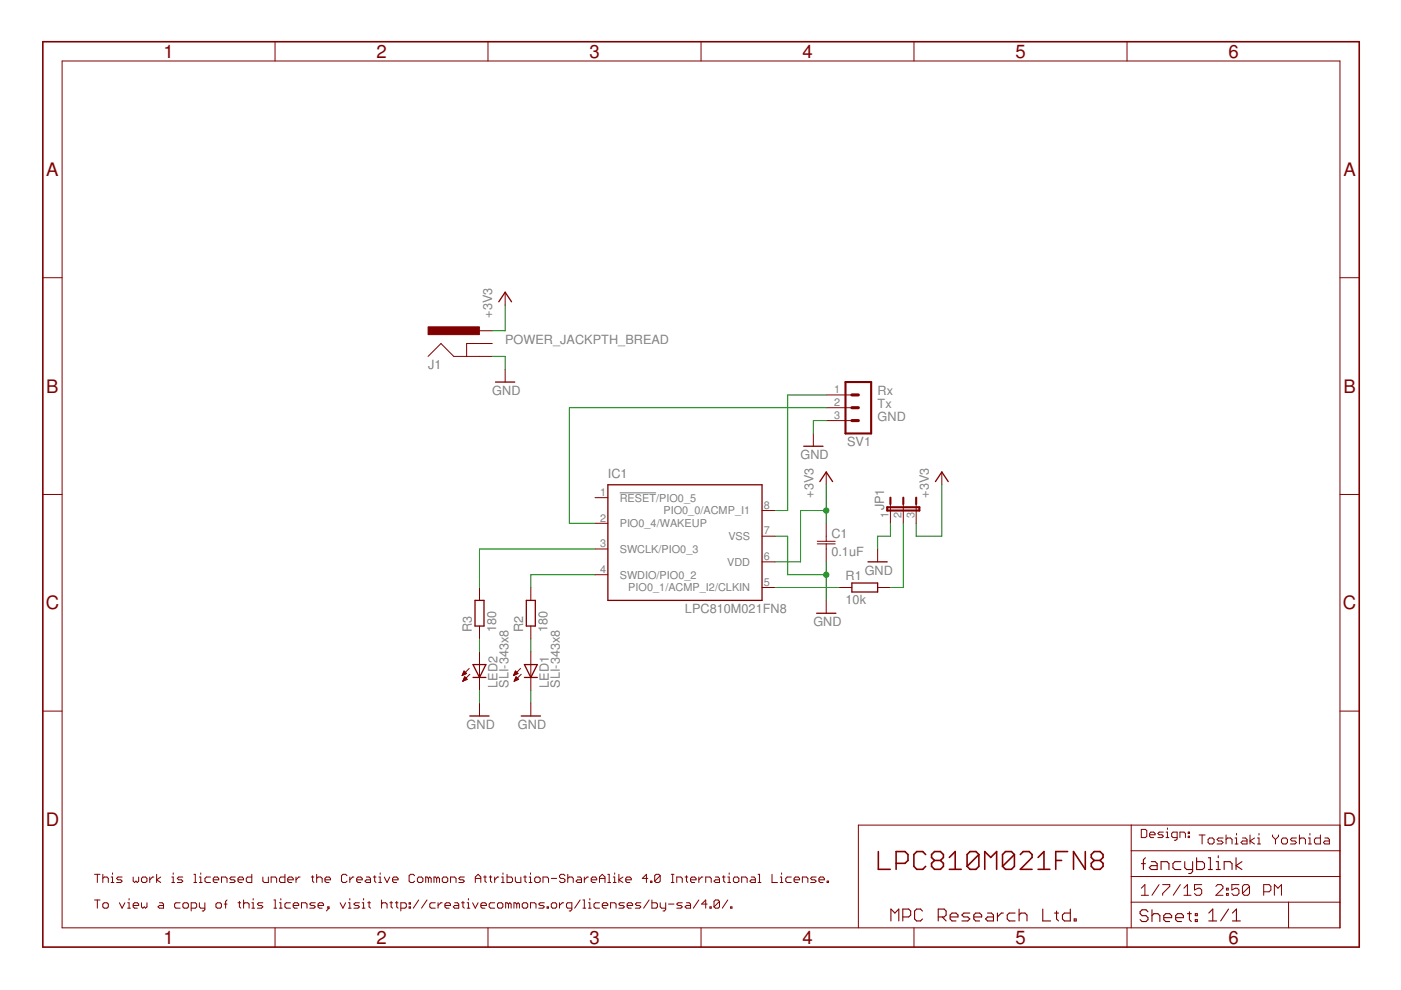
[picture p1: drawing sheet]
<?xml version="1.0" encoding="utf-8"?>
<!DOCTYPE eagle SYSTEM "eagle.dtd">
<!--
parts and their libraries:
SparkFun-Connectors: Licensing: CC v3.0 Share-Alike You are welcome to use this library for commercial purposes.
-->
<eagle version="7.2.0">
<drawing>
<settings>
<setting alwaysvectorfont="no"/>
<setting verticaltext="up"/>
</settings>
<grid distance="0.1" unitdist="inch" unit="inch" style="lines" multiple="1" display="yes" altdistance="0.01" altunitdist="inch" altunit="inch"/>
<schematic xreflabel="%F%N/%S.%C%R" xrefpart="/%S.%C%R">
<libraries>
<library name="supply1">
<symbols>
<symbol name="+3V3">
<wire x1="1.27" y1="-1.905" x2="0" y2="0" width="0.254" layer="94"/>
<wire x1="0" y1="0" x2="-1.27" y2="-1.905" width="0.254" layer="94"/>
<text x="-2.54" y="-5.08" size="1.778" layer="96" rot="R90">&gt;VALUE</text>
<pin name="+3V3" x="0" y="-2.54" visible="off" length="short" direction="sup" rot="R90"/>
</symbol>
<symbol name="GND">
<wire x1="-1.905" y1="0" x2="1.905" y2="0" width="0.254" layer="94"/>
<text x="-2.54" y="-2.54" size="1.778" layer="96">&gt;VALUE</text>
<pin name="GND" x="0" y="2.54" visible="off" length="short" direction="sup" rot="R270"/>
</symbol>
</symbols>
<devicesets>
<deviceset name="+3V3" prefix="+3V3">
<gates>
<gate name="G$1" symbol="+3V3" x="0" y="0"/>
</gates>
<devices>
<device name="">
<technologies>
<technology name=""/>
</technologies>
</device>
</devices>
</deviceset>
<deviceset name="GND" prefix="GND">
<gates>
<gate name="1" symbol="GND" x="0" y="0"/>
</gates>
<devices>
<device name="">
<technologies>
<technology name=""/>
</technologies>
</device>
</devices>
</deviceset>
</devicesets>
</library>
<library name="resistor">
<symbols>
<symbol name="R-EU">
<wire x1="-2.54" y1="-0.889" x2="2.54" y2="-0.889" width="0.254" layer="94"/>
<wire x1="2.54" y1="0.889" x2="-2.54" y2="0.889" width="0.254" layer="94"/>
<wire x1="2.54" y1="-0.889" x2="2.54" y2="0.889" width="0.254" layer="94"/>
<wire x1="-2.54" y1="-0.889" x2="-2.54" y2="0.889" width="0.254" layer="94"/>
<text x="-3.81" y="1.4986" size="1.778" layer="95">&gt;NAME</text>
<text x="-3.81" y="-3.302" size="1.778" layer="96">&gt;VALUE</text>
<pin name="2" x="5.08" y="0" visible="off" length="short" direction="pas" swaplevel="1" rot="R180"/>
<pin name="1" x="-5.08" y="0" visible="off" length="short" direction="pas" swaplevel="1"/>
</symbol>
</symbols>
<devicesets>
<deviceset name="R-EU_" prefix="R" uservalue="yes">
<gates>
<gate name="G$1" symbol="R-EU" x="0" y="0"/>
</gates>
<devices>
<device name="R0402" package="R0402">
<connects>
<connect gate="G$1" pin="1" pad="1"/>
<connect gate="G$1" pin="2" pad="2"/>
</connects>
<technologies>
<technology name=""/>
</technologies>
</device>
<device name="R0603" package="R0603">
<connects>
<connect gate="G$1" pin="1" pad="1"/>
<connect gate="G$1" pin="2" pad="2"/>
</connects>
<technologies>
<technology name=""/>
</technologies>
</device>
<device name="R0805" package="R0805">
<connects>
<connect gate="G$1" pin="1" pad="1"/>
<connect gate="G$1" pin="2" pad="2"/>
</connects>
<technologies>
<technology name=""/>
</technologies>
</device>
<device name="R0805W" package="R0805W">
<connects>
<connect gate="G$1" pin="1" pad="1"/>
<connect gate="G$1" pin="2" pad="2"/>
</connects>
<technologies>
<technology name=""/>
</technologies>
</device>
<device name="R1005" package="R1005">
<connects>
<connect gate="G$1" pin="1" pad="1"/>
<connect gate="G$1" pin="2" pad="2"/>
</connects>
<technologies>
<technology name=""/>
</technologies>
</device>
<device name="R1206" package="R1206">
<connects>
<connect gate="G$1" pin="1" pad="1"/>
<connect gate="G$1" pin="2" pad="2"/>
</connects>
<technologies>
<technology name=""/>
</technologies>
</device>
<device name="R1206W" package="R1206W">
<connects>
<connect gate="G$1" pin="1" pad="1"/>
<connect gate="G$1" pin="2" pad="2"/>
</connects>
<technologies>
<technology name=""/>
</technologies>
</device>
<device name="R1210" package="R1210">
<connects>
<connect gate="G$1" pin="1" pad="1"/>
<connect gate="G$1" pin="2" pad="2"/>
</connects>
<technologies>
<technology name=""/>
</technologies>
</device>
<device name="R1210W" package="R1210W">
<connects>
<connect gate="G$1" pin="1" pad="1"/>
<connect gate="G$1" pin="2" pad="2"/>
</connects>
<technologies>
<technology name=""/>
</technologies>
</device>
<device name="R2010" package="R2010">
<connects>
<connect gate="G$1" pin="1" pad="1"/>
<connect gate="G$1" pin="2" pad="2"/>
</connects>
<technologies>
<technology name=""/>
</technologies>
</device>
<device name="R2010W" package="R2010W">
<connects>
<connect gate="G$1" pin="1" pad="1"/>
<connect gate="G$1" pin="2" pad="2"/>
</connects>
<technologies>
<technology name=""/>
</technologies>
</device>
<device name="R2012" package="R2012">
<connects>
<connect gate="G$1" pin="1" pad="1"/>
<connect gate="G$1" pin="2" pad="2"/>
</connects>
<technologies>
<technology name=""/>
</technologies>
</device>
<device name="R2012W" package="R2012W">
<connects>
<connect gate="G$1" pin="1" pad="1"/>
<connect gate="G$1" pin="2" pad="2"/>
</connects>
<technologies>
<technology name=""/>
</technologies>
</device>
<device name="R2512" package="R2512">
<connects>
<connect gate="G$1" pin="1" pad="1"/>
<connect gate="G$1" pin="2" pad="2"/>
</connects>
<technologies>
<technology name=""/>
</technologies>
</device>
<device name="R2512W" package="R2512W">
<connects>
<connect gate="G$1" pin="1" pad="1"/>
<connect gate="G$1" pin="2" pad="2"/>
</connects>
<technologies>
<technology name=""/>
</technologies>
</device>
<device name="R3216" package="R3216">
<connects>
<connect gate="G$1" pin="1" pad="1"/>
<connect gate="G$1" pin="2" pad="2"/>
</connects>
<technologies>
<technology name=""/>
</technologies>
</device>
<device name="R3216W" package="R3216W">
<connects>
<connect gate="G$1" pin="1" pad="1"/>
<connect gate="G$1" pin="2" pad="2"/>
</connects>
<technologies>
<technology name=""/>
</technologies>
</device>
<device name="R3225" package="R3225">
<connects>
<connect gate="G$1" pin="1" pad="1"/>
<connect gate="G$1" pin="2" pad="2"/>
</connects>
<technologies>
<technology name=""/>
</technologies>
</device>
<device name="R3225W" package="R3225W">
<connects>
<connect gate="G$1" pin="1" pad="1"/>
<connect gate="G$1" pin="2" pad="2"/>
</connects>
<technologies>
<technology name=""/>
</technologies>
</device>
<device name="R5025" package="R5025">
<connects>
<connect gate="G$1" pin="1" pad="1"/>
<connect gate="G$1" pin="2" pad="2"/>
</connects>
<technologies>
<technology name=""/>
</technologies>
</device>
<device name="R5025W" package="R5025W">
<connects>
<connect gate="G$1" pin="1" pad="1"/>
<connect gate="G$1" pin="2" pad="2"/>
</connects>
<technologies>
<technology name=""/>
</technologies>
</device>
<device name="R6332" package="R6332">
<connects>
<connect gate="G$1" pin="1" pad="1"/>
<connect gate="G$1" pin="2" pad="2"/>
</connects>
<technologies>
<technology name=""/>
</technologies>
</device>
<device name="R6332W" package="R6332W">
<connects>
<connect gate="G$1" pin="1" pad="1"/>
<connect gate="G$1" pin="2" pad="2"/>
</connects>
<technologies>
<technology name=""/>
</technologies>
</device>
<device name="M0805" package="M0805">
<connects>
<connect gate="G$1" pin="1" pad="1"/>
<connect gate="G$1" pin="2" pad="2"/>
</connects>
<technologies>
<technology name=""/>
</technologies>
</device>
<device name="M1206" package="M1206">
<connects>
<connect gate="G$1" pin="1" pad="1"/>
<connect gate="G$1" pin="2" pad="2"/>
</connects>
<technologies>
<technology name=""/>
</technologies>
</device>
<device name="M1406" package="M1406">
<connects>
<connect gate="G$1" pin="1" pad="1"/>
<connect gate="G$1" pin="2" pad="2"/>
</connects>
<technologies>
<technology name=""/>
</technologies>
</device>
<device name="M2012" package="M2012">
<connects>
<connect gate="G$1" pin="1" pad="1"/>
<connect gate="G$1" pin="2" pad="2"/>
</connects>
<technologies>
<technology name=""/>
</technologies>
</device>
<device name="M2309" package="M2309">
<connects>
<connect gate="G$1" pin="1" pad="1"/>
<connect gate="G$1" pin="2" pad="2"/>
</connects>
<technologies>
<technology name=""/>
</technologies>
</device>
<device name="M3216" package="M3216">
<connects>
<connect gate="G$1" pin="1" pad="1"/>
<connect gate="G$1" pin="2" pad="2"/>
</connects>
<technologies>
<technology name=""/>
</technologies>
</device>
<device name="M3516" package="M3516">
<connects>
<connect gate="G$1" pin="1" pad="1"/>
<connect gate="G$1" pin="2" pad="2"/>
</connects>
<technologies>
<technology name=""/>
</technologies>
</device>
<device name="M5923" package="M5923">
<connects>
<connect gate="G$1" pin="1" pad="1"/>
<connect gate="G$1" pin="2" pad="2"/>
</connects>
<technologies>
<technology name=""/>
</technologies>
</device>
<device name="0204/5" package="0204/5">
<connects>
<connect gate="G$1" pin="1" pad="1"/>
<connect gate="G$1" pin="2" pad="2"/>
</connects>
<technologies>
<technology name=""/>
</technologies>
</device>
<device name="0204/7" package="0204/7">
<connects>
<connect gate="G$1" pin="1" pad="1"/>
<connect gate="G$1" pin="2" pad="2"/>
</connects>
<technologies>
<technology name=""/>
</technologies>
</device>
<device name="0204/2V" package="0204V">
<connects>
<connect gate="G$1" pin="1" pad="1"/>
<connect gate="G$1" pin="2" pad="2"/>
</connects>
<technologies>
<technology name=""/>
</technologies>
</device>
<device name="0207/10" package="0207/10">
<connects>
<connect gate="G$1" pin="1" pad="1"/>
<connect gate="G$1" pin="2" pad="2"/>
</connects>
<technologies>
<technology name=""/>
</technologies>
</device>
<device name="0207/12" package="0207/12">
<connects>
<connect gate="G$1" pin="1" pad="1"/>
<connect gate="G$1" pin="2" pad="2"/>
</connects>
<technologies>
<technology name=""/>
</technologies>
</device>
<device name="0207/15" package="0207/15">
<connects>
<connect gate="G$1" pin="1" pad="1"/>
<connect gate="G$1" pin="2" pad="2"/>
</connects>
<technologies>
<technology name=""/>
</technologies>
</device>
<device name="0207/2V" package="0207/2V">
<connects>
<connect gate="G$1" pin="1" pad="1"/>
<connect gate="G$1" pin="2" pad="2"/>
</connects>
<technologies>
<technology name=""/>
</technologies>
</device>
<device name="0207/5V" package="0207/5V">
<connects>
<connect gate="G$1" pin="1" pad="1"/>
<connect gate="G$1" pin="2" pad="2"/>
</connects>
<technologies>
<technology name=""/>
</technologies>
</device>
<device name="0207/7" package="0207/7">
<connects>
<connect gate="G$1" pin="1" pad="1"/>
<connect gate="G$1" pin="2" pad="2"/>
</connects>
<technologies>
<technology name=""/>
</technologies>
</device>
<device name="0309/10" package="0309/10">
<connects>
<connect gate="G$1" pin="1" pad="1"/>
<connect gate="G$1" pin="2" pad="2"/>
</connects>
<technologies>
<technology name=""/>
</technologies>
</device>
<device name="0309/12" package="0309/12">
<connects>
<connect gate="G$1" pin="1" pad="1"/>
<connect gate="G$1" pin="2" pad="2"/>
</connects>
<technologies>
<technology name=""/>
</technologies>
</device>
<device name="0309/V" package="0309V">
<connects>
<connect gate="G$1" pin="1" pad="1"/>
<connect gate="G$1" pin="2" pad="2"/>
</connects>
<technologies>
<technology name=""/>
</technologies>
</device>
<device name="0411/12" package="0411/12">
<connects>
<connect gate="G$1" pin="1" pad="1"/>
<connect gate="G$1" pin="2" pad="2"/>
</connects>
<technologies>
<technology name=""/>
</technologies>
</device>
<device name="0411/15" package="0411/15">
<connects>
<connect gate="G$1" pin="1" pad="1"/>
<connect gate="G$1" pin="2" pad="2"/>
</connects>
<technologies>
<technology name=""/>
</technologies>
</device>
<device name="0411/3V" package="0411V">
<connects>
<connect gate="G$1" pin="1" pad="1"/>
<connect gate="G$1" pin="2" pad="2"/>
</connects>
<technologies>
<technology name=""/>
</technologies>
</device>
<device name="0414/15" package="0414/15">
<connects>
<connect gate="G$1" pin="1" pad="1"/>
<connect gate="G$1" pin="2" pad="2"/>
</connects>
<technologies>
<technology name=""/>
</technologies>
</device>
<device name="0414/5V" package="0414V">
<connects>
<connect gate="G$1" pin="1" pad="1"/>
<connect gate="G$1" pin="2" pad="2"/>
</connects>
<technologies>
<technology name=""/>
</technologies>
</device>
<device name="0617/17" package="0617/17">
<connects>
<connect gate="G$1" pin="1" pad="1"/>
<connect gate="G$1" pin="2" pad="2"/>
</connects>
<technologies>
<technology name=""/>
</technologies>
</device>
<device name="0617/22" package="0617/22">
<connects>
<connect gate="G$1" pin="1" pad="1"/>
<connect gate="G$1" pin="2" pad="2"/>
</connects>
<technologies>
<technology name=""/>
</technologies>
</device>
<device name="0617/5V" package="0617V">
<connects>
<connect gate="G$1" pin="1" pad="1"/>
<connect gate="G$1" pin="2" pad="2"/>
</connects>
<technologies>
<technology name=""/>
</technologies>
</device>
<device name="0922/22" package="0922/22">
<connects>
<connect gate="G$1" pin="1" pad="1"/>
<connect gate="G$1" pin="2" pad="2"/>
</connects>
<technologies>
<technology name=""/>
</technologies>
</device>
<device name="0613/5V" package="P0613V">
<connects>
<connect gate="G$1" pin="1" pad="1"/>
<connect gate="G$1" pin="2" pad="2"/>
</connects>
<technologies>
<technology name=""/>
</technologies>
</device>
<device name="0613/15" package="P0613/15">
<connects>
<connect gate="G$1" pin="1" pad="1"/>
<connect gate="G$1" pin="2" pad="2"/>
</connects>
<technologies>
<technology name=""/>
</technologies>
</device>
<device name="0817/22" package="P0817/22">
<connects>
<connect gate="G$1" pin="1" pad="1"/>
<connect gate="G$1" pin="2" pad="2"/>
</connects>
<technologies>
<technology name=""/>
</technologies>
</device>
<device name="0817/7V" package="P0817V">
<connects>
<connect gate="G$1" pin="1" pad="1"/>
<connect gate="G$1" pin="2" pad="2"/>
</connects>
<technologies>
<technology name=""/>
</technologies>
</device>
<device name="V234/12" package="V234/12">
<connects>
<connect gate="G$1" pin="1" pad="1"/>
<connect gate="G$1" pin="2" pad="2"/>
</connects>
<technologies>
<technology name=""/>
</technologies>
</device>
<device name="V235/17" package="V235/17">
<connects>
<connect gate="G$1" pin="1" pad="1"/>
<connect gate="G$1" pin="2" pad="2"/>
</connects>
<technologies>
<technology name=""/>
</technologies>
</device>
<device name="V526-0" package="V526-0">
<connects>
<connect gate="G$1" pin="1" pad="1"/>
<connect gate="G$1" pin="2" pad="2"/>
</connects>
<technologies>
<technology name=""/>
</technologies>
</device>
<device name="MELF0102R" package="MINI_MELF-0102R">
<connects>
<connect gate="G$1" pin="1" pad="1"/>
<connect gate="G$1" pin="2" pad="2"/>
</connects>
<technologies>
<technology name=""/>
</technologies>
</device>
<device name="MELF0102W" package="MINI_MELF-0102W">
<connects>
<connect gate="G$1" pin="1" pad="1"/>
<connect gate="G$1" pin="2" pad="2"/>
</connects>
<technologies>
<technology name=""/>
</technologies>
</device>
<device name="MELF0204R" package="MINI_MELF-0204R">
<connects>
<connect gate="G$1" pin="1" pad="1"/>
<connect gate="G$1" pin="2" pad="2"/>
</connects>
<technologies>
<technology name=""/>
</technologies>
</device>
<device name="MELF0204W" package="MINI_MELF-0204W">
<connects>
<connect gate="G$1" pin="1" pad="1"/>
<connect gate="G$1" pin="2" pad="2"/>
</connects>
<technologies>
<technology name=""/>
</technologies>
</device>
<device name="MELF0207R" package="MINI_MELF-0207R">
<connects>
<connect gate="G$1" pin="1" pad="1"/>
<connect gate="G$1" pin="2" pad="2"/>
</connects>
<technologies>
<technology name=""/>
</technologies>
</device>
<device name="MELF0207W" package="MINI_MELF-0207W">
<connects>
<connect gate="G$1" pin="1" pad="1"/>
<connect gate="G$1" pin="2" pad="2"/>
</connects>
<technologies>
<technology name=""/>
</technologies>
</device>
<device name="0922V" package="0922V">
<connects>
<connect gate="G$1" pin="1" pad="1"/>
<connect gate="G$1" pin="2" pad="2"/>
</connects>
<technologies>
<technology name=""/>
</technologies>
</device>
<device name="RDH/15" package="RDH/15">
<connects>
<connect gate="G$1" pin="1" pad="1"/>
<connect gate="G$1" pin="2" pad="2"/>
</connects>
<technologies>
<technology name=""/>
</technologies>
</device>
<device name="MELF0102AX" package="MINI_MELF-0102AX">
<connects>
<connect gate="G$1" pin="1" pad="1"/>
<connect gate="G$1" pin="2" pad="2"/>
</connects>
<technologies>
<technology name=""/>
</technologies>
</device>
</devices>
</deviceset>
</devicesets>
</library>
<library name="led">
<symbols>
<symbol name="LED">
<wire x1="1.27" y1="0" x2="0" y2="-2.54" width="0.254" layer="94"/>
<wire x1="0" y1="-2.54" x2="-1.27" y2="0" width="0.254" layer="94"/>
<wire x1="1.27" y1="-2.54" x2="0" y2="-2.54" width="0.254" layer="94"/>
<wire x1="0" y1="-2.54" x2="-1.27" y2="-2.54" width="0.254" layer="94"/>
<wire x1="1.27" y1="0" x2="0" y2="0" width="0.254" layer="94"/>
<wire x1="0" y1="0" x2="-1.27" y2="0" width="0.254" layer="94"/>
<wire x1="0" y1="0" x2="0" y2="-2.54" width="0.1524" layer="94"/>
<wire x1="-2.032" y1="-0.762" x2="-3.429" y2="-2.159" width="0.1524" layer="94"/>
<wire x1="-1.905" y1="-1.905" x2="-3.302" y2="-3.302" width="0.1524" layer="94"/>
<text x="3.556" y="-4.572" size="1.778" layer="95" rot="R90">&gt;NAME</text>
<text x="5.715" y="-4.572" size="1.778" layer="96" rot="R90">&gt;VALUE</text>
<pin name="C" x="0" y="-5.08" visible="off" length="short" direction="pas" rot="R90"/>
<pin name="A" x="0" y="2.54" visible="off" length="short" direction="pas" rot="R270"/>
<polygon width="0.1524" layer="94">
<vertex x="-3.429" y="-2.159"/>
<vertex x="-3.048" y="-1.27"/>
<vertex x="-2.54" y="-1.778"/>
</polygon>
<polygon width="0.1524" layer="94">
<vertex x="-3.302" y="-3.302"/>
<vertex x="-2.921" y="-2.413"/>
<vertex x="-2.413" y="-2.921"/>
</polygon>
</symbol>
</symbols>
<devicesets>
<deviceset name="LED" prefix="LED" uservalue="yes">
<gates>
<gate name="G$1" symbol="LED" x="0" y="0"/>
</gates>
<devices>
<device name="SMT1206" package="1206">
<connects>
<connect gate="G$1" pin="A" pad="A"/>
<connect gate="G$1" pin="C" pad="C"/>
</connects>
<technologies>
<technology name=""/>
</technologies>
</device>
<device name="LD260" package="LD260">
<connects>
<connect gate="G$1" pin="A" pad="A"/>
<connect gate="G$1" pin="C" pad="K"/>
</connects>
<technologies>
<technology name=""/>
</technologies>
</device>
<device name="SQR2X5" package="LED2X5">
<connects>
<connect gate="G$1" pin="A" pad="A"/>
<connect gate="G$1" pin="C" pad="K"/>
</connects>
<technologies>
<technology name=""/>
</technologies>
</device>
<device name="3MM" package="LED3MM">
<connects>
<connect gate="G$1" pin="A" pad="A"/>
<connect gate="G$1" pin="C" pad="K"/>
</connects>
<technologies>
<technology name=""/>
</technologies>
</device>
<device name="5MM" package="LED5MM">
<connects>
<connect gate="G$1" pin="A" pad="A"/>
<connect gate="G$1" pin="C" pad="K"/>
</connects>
<technologies>
<technology name=""/>
</technologies>
</device>
<device name="LSU260" package="LSU260">
<connects>
<connect gate="G$1" pin="A" pad="A"/>
<connect gate="G$1" pin="C" pad="K"/>
</connects>
<technologies>
<technology name=""/>
</technologies>
</device>
<device name="LZR181" package="LZR181">
<connects>
<connect gate="G$1" pin="A" pad="A"/>
<connect gate="G$1" pin="C" pad="K"/>
</connects>
<technologies>
<technology name=""/>
</technologies>
</device>
<device name="B152" package="Q62902-B152">
<connects>
<connect gate="G$1" pin="A" pad="A"/>
<connect gate="G$1" pin="C" pad="K"/>
</connects>
<technologies>
<technology name=""/>
</technologies>
</device>
<device name="B153" package="Q62902-B153">
<connects>
<connect gate="G$1" pin="A" pad="A"/>
<connect gate="G$1" pin="C" pad="K"/>
</connects>
<technologies>
<technology name=""/>
</technologies>
</device>
<device name="B155" package="Q62902-B155">
<connects>
<connect gate="G$1" pin="A" pad="A"/>
<connect gate="G$1" pin="C" pad="K"/>
</connects>
<technologies>
<technology name=""/>
</technologies>
</device>
<device name="B156" package="Q62902-B156">
<connects>
<connect gate="G$1" pin="A" pad="A"/>
<connect gate="G$1" pin="C" pad="K"/>
</connects>
<technologies>
<technology name=""/>
</technologies>
</device>
<device name="SFH480" package="SFH480">
<connects>
<connect gate="G$1" pin="A" pad="A"/>
<connect gate="G$1" pin="C" pad="K"/>
</connects>
<technologies>
<technology name=""/>
</technologies>
</device>
<device name="SFH482" package="SFH482">
<connects>
<connect gate="G$1" pin="A" pad="A"/>
<connect gate="G$1" pin="C" pad="K"/>
</connects>
<technologies>
<technology name=""/>
</technologies>
</device>
<device name="SQR5.7X3.2" package="U57X32">
<connects>
<connect gate="G$1" pin="A" pad="A"/>
<connect gate="G$1" pin="C" pad="K"/>
</connects>
<technologies>
<technology name=""/>
</technologies>
</device>
<device name="IRL80A" package="IRL80A">
<connects>
<connect gate="G$1" pin="A" pad="A"/>
<connect gate="G$1" pin="C" pad="K"/>
</connects>
<technologies>
<technology name=""/>
</technologies>
</device>
<device name="P-LCC-2" package="P-LCC-2">
<connects>
<connect gate="G$1" pin="A" pad="A"/>
<connect gate="G$1" pin="C" pad="C"/>
</connects>
<technologies>
<technology name=""/>
</technologies>
</device>
<device name="MINI-TOP" package="OSRAM-MINI-TOP-LED">
<connects>
<connect gate="G$1" pin="A" pad="A"/>
<connect gate="G$1" pin="C" pad="C"/>
</connects>
<technologies>
<technology name=""/>
</technologies>
</device>
<device name="SIDELED" package="OSRAM-SIDELED">
<connects>
<connect gate="G$1" pin="A" pad="A"/>
<connect gate="G$1" pin="C" pad="C"/>
</connects>
<technologies>
<technology name=""/>
</technologies>
</device>
<device name="SMART-LED" package="SMART-LED">
<connects>
<connect gate="G$1" pin="A" pad="A"/>
<connect gate="G$1" pin="C" pad="B"/>
</connects>
<technologies>
<technology name=""/>
</technologies>
</device>
<device name="P-LCC-2-BACK" package="P-LCC-2-TOPLED-RG">
<connects>
<connect gate="G$1" pin="A" pad="A"/>
<connect gate="G$1" pin="C" pad="C"/>
</connects>
<technologies>
<technology name=""/>
</technologies>
</device>
<device name="MICRO-SIDELED" package="MICRO-SIDELED">
<connects>
<connect gate="G$1" pin="A" pad="A"/>
<connect gate="G$1" pin="C" pad="C"/>
</connects>
<technologies>
<technology name=""/>
</technologies>
</device>
<device name="P-LCC-4" package="P-LCC-4">
<connects>
<connect gate="G$1" pin="A" pad="A"/>
<connect gate="G$1" pin="C" pad="C@4"/>
</connects>
<technologies>
<technology name=""/>
</technologies>
</device>
<device name="CHIP-LED0603" package="CHIP-LED0603">
<connects>
<connect gate="G$1" pin="A" pad="A"/>
<connect gate="G$1" pin="C" pad="C"/>
</connects>
<technologies>
<technology name=""/>
</technologies>
</device>
<device name="CHIP-LED0805" package="CHIP-LED0805">
<connects>
<connect gate="G$1" pin="A" pad="A"/>
<connect gate="G$1" pin="C" pad="C"/>
</connects>
<technologies>
<technology name=""/>
</technologies>
</device>
<device name="TOPLED-SANTANA" package="MINI-TOPLED-SANTANA">
<connects>
<connect gate="G$1" pin="A" pad="A"/>
<connect gate="G$1" pin="C" pad="C"/>
</connects>
<technologies>
<technology name=""/>
</technologies>
</device>
<device name="CHIPLED_0805" package="CHIPLED_0805">
<connects>
<connect gate="G$1" pin="A" pad="A"/>
<connect gate="G$1" pin="C" pad="C"/>
</connects>
<technologies>
<technology name=""/>
</technologies>
</device>
<device name="CHIPLED_1206" package="CHIPLED_1206">
<connects>
<connect gate="G$1" pin="A" pad="A"/>
<connect gate="G$1" pin="C" pad="C"/>
</connects>
<technologies>
<technology name=""/>
</technologies>
</device>
<device name="CHIPLED_0603" package="CHIPLED_0603">
<connects>
<connect gate="G$1" pin="A" pad="A"/>
<connect gate="G$1" pin="C" pad="C"/>
</connects>
<technologies>
<technology name=""/>
</technologies>
</device>
<device name="CHIPLED-0603-TTW" package="CHIPLED-0603-TTW">
<connects>
<connect gate="G$1" pin="A" pad="A@1"/>
<connect gate="G$1" pin="C" pad="C@1"/>
</connects>
<technologies>
<technology name=""/>
</technologies>
</device>
<device name="" package="SMARTLED-TTW">
<connects>
<connect gate="G$1" pin="A" pad="A@1"/>
<connect gate="G$1" pin="C" pad="C@1"/>
</connects>
<technologies>
<technology name=""/>
</technologies>
</device>
<device name="-LUMILED+" package="LUMILED+">
<connects>
<connect gate="G$1" pin="A" pad="2+"/>
<connect gate="G$1" pin="C" pad="4-"/>
</connects>
<technologies>
<technology name=""/>
</technologies>
</device>
<device name="-LUMILED" package="LUMILED">
<connects>
<connect gate="G$1" pin="A" pad="2+"/>
<connect gate="G$1" pin="C" pad="4-"/>
</connects>
<technologies>
<technology name=""/>
</technologies>
</device>
<device name="10MM" package="LED10MM">
<connects>
<connect gate="G$1" pin="A" pad="A"/>
<connect gate="G$1" pin="C" pad="K"/>
</connects>
<technologies>
<technology name=""/>
</technologies>
</device>
<device name="KA-3528ASYC" package="KA-3528ASYC">
<connects>
<connect gate="G$1" pin="A" pad="A"/>
<connect gate="G$1" pin="C" pad="C"/>
</connects>
<technologies>
<technology name=""/>
</technologies>
</device>
<device name="SML0805" package="SML0805">
<connects>
<connect gate="G$1" pin="A" pad="A"/>
<connect gate="G$1" pin="C" pad="C"/>
</connects>
<technologies>
<technology name=""/>
</technologies>
</device>
<device name="SML1206" package="SML1206">
<connects>
<connect gate="G$1" pin="A" pad="A"/>
<connect gate="G$1" pin="C" pad="C"/>
</connects>
<technologies>
<technology name=""/>
</technologies>
</device>
<device name="SML0603" package="SML0603">
<connects>
<connect gate="G$1" pin="A" pad="A"/>
<connect gate="G$1" pin="C" pad="C"/>
</connects>
<technologies>
<technology name=""/>
</technologies>
</device>
</devices>
</deviceset>
</devicesets>
</library>
<library name="jumper">
<symbols>
<symbol name="JP3E">
<wire x1="2.54" y1="0" x2="2.54" y2="1.27" width="0.1524" layer="94"/>
<wire x1="0" y1="0" x2="0" y2="1.27" width="0.1524" layer="94"/>
<wire x1="-2.54" y1="0" x2="-2.54" y2="1.27" width="0.1524" layer="94"/>
<wire x1="2.54" y1="2.54" x2="2.54" y2="1.27" width="0.4064" layer="94"/>
<wire x1="0" y1="2.54" x2="0" y2="1.27" width="0.4064" layer="94"/>
<wire x1="-2.54" y1="2.54" x2="-2.54" y2="1.27" width="0.4064" layer="94"/>
<wire x1="-3.175" y1="0" x2="3.175" y2="0" width="0.4064" layer="94"/>
<wire x1="3.175" y1="0" x2="3.175" y2="0.635" width="0.4064" layer="94"/>
<wire x1="3.175" y1="0.635" x2="-3.175" y2="0.635" width="0.4064" layer="94"/>
<wire x1="-3.175" y1="0.635" x2="-3.175" y2="0" width="0.4064" layer="94"/>
<text x="-3.81" y="0" size="1.778" layer="95" rot="R90">&gt;NAME</text>
<text x="5.715" y="0" size="1.778" layer="96" rot="R90">&gt;VALUE</text>
<pin name="1" x="-2.54" y="-2.54" visible="pad" length="short" direction="pas" rot="R90"/>
<pin name="2" x="0" y="-2.54" visible="pad" length="short" direction="pas" rot="R90"/>
<pin name="3" x="2.54" y="-2.54" visible="pad" length="short" direction="pas" rot="R90"/>
</symbol>
</symbols>
<devicesets>
<deviceset name="JP2E" prefix="JP" uservalue="yes">
<gates>
<gate name="1" symbol="JP3E" x="0" y="0"/>
</gates>
<devices>
<device name="" package="JP2">
<connects>
<connect gate="1" pin="1" pad="1"/>
<connect gate="1" pin="2" pad="2"/>
<connect gate="1" pin="3" pad="3"/>
</connects>
<technologies>
<technology name=""/>
</technologies>
</device>
</devices>
</deviceset>
</devicesets>
</library>
<library name="cap">
<symbols>
<symbol name="CAP-JIS">
<wire x1="0" y1="-1.016" x2="1.778" y2="-1.016" width="0.1524" layer="94"/>
<wire x1="0" y1="-1.524" x2="1.778" y2="-1.524" width="0.1524" layer="94"/>
<wire x1="0" y1="0" x2="0" y2="-1.016" width="0.1524" layer="94"/>
<wire x1="0" y1="-2.54" x2="0" y2="-1.524" width="0.1524" layer="94"/>
<wire x1="0" y1="-1.016" x2="-1.778" y2="-1.016" width="0.1524" layer="94"/>
<wire x1="0" y1="-1.524" x2="-1.778" y2="-1.524" width="0.1524" layer="94"/>
<text x="1.016" y="-0.381" size="1.778" layer="95">&gt;NAME</text>
<text x="1.016" y="-3.937" size="1.778" layer="96">&gt;VALUE</text>
<pin name="1" x="0" y="2.54" visible="off" length="short" direction="pas" swaplevel="1" rot="R270"/>
<pin name="2" x="0" y="-5.08" visible="off" length="short" direction="pas" swaplevel="1" rot="R90"/>
</symbol>
</symbols>
<devicesets>
<deviceset name="C-JIS" prefix="C" uservalue="yes">
<gates>
<gate name="G$1" symbol="CAP-JIS" x="0" y="0"/>
</gates>
<devices>
<device name="050-024X044" package="C050-024X044">
<connects>
<connect gate="G$1" pin="1" pad="1"/>
<connect gate="G$1" pin="2" pad="2"/>
</connects>
<technologies>
<technology name=""/>
</technologies>
</device>
<device name="0603" package="C0603">
<connects>
<connect gate="G$1" pin="1" pad="1"/>
<connect gate="G$1" pin="2" pad="2"/>
</connects>
<technologies>
<technology name=""/>
</technologies>
</device>
<device name="0805" package="C0805">
<connects>
<connect gate="G$1" pin="1" pad="1"/>
<connect gate="G$1" pin="2" pad="2"/>
</connects>
<technologies>
<technology name=""/>
</technologies>
</device>
</devices>
</deviceset>
</devicesets>
</library>
<library name="con-lstb">
<symbols>
<symbol name="MA03-1">
<wire x1="3.81" y1="-5.08" x2="-1.27" y2="-5.08" width="0.4064" layer="94"/>
<wire x1="1.27" y1="2.54" x2="2.54" y2="2.54" width="0.6096" layer="94"/>
<wire x1="1.27" y1="0" x2="2.54" y2="0" width="0.6096" layer="94"/>
<wire x1="1.27" y1="-2.54" x2="2.54" y2="-2.54" width="0.6096" layer="94"/>
<wire x1="-1.27" y1="5.08" x2="-1.27" y2="-5.08" width="0.4064" layer="94"/>
<wire x1="3.81" y1="-5.08" x2="3.81" y2="5.08" width="0.4064" layer="94"/>
<wire x1="-1.27" y1="5.08" x2="3.81" y2="5.08" width="0.4064" layer="94"/>
<text x="-1.27" y="-7.62" size="1.778" layer="96">&gt;VALUE</text>
<text x="-1.27" y="5.842" size="1.778" layer="95">&gt;NAME</text>
<pin name="1" x="7.62" y="-2.54" visible="pad" length="middle" direction="pas" swaplevel="1" rot="R180"/>
<pin name="2" x="7.62" y="0" visible="pad" length="middle" direction="pas" swaplevel="1" rot="R180"/>
<pin name="3" x="7.62" y="2.54" visible="pad" length="middle" direction="pas" swaplevel="1" rot="R180"/>
</symbol>
</symbols>
<devicesets>
<deviceset name="MA03-1" prefix="SV" uservalue="yes">
<gates>
<gate name="G$1" symbol="MA03-1" x="0" y="0"/>
</gates>
<devices>
<device name="" package="MA03-1">
<connects>
<connect gate="G$1" pin="1" pad="1"/>
<connect gate="G$1" pin="2" pad="2"/>
<connect gate="G$1" pin="3" pad="3"/>
</connects>
<technologies>
<technology name="">
<attribute name="MF" value="" constant="no"/>
<attribute name="MPN" value="" constant="no"/>
<attribute name="OC_FARNELL" value="unknown" constant="no"/>
<attribute name="OC_NEWARK" value="unknown" constant="no"/>
</technology>
</technologies>
</device>
</devices>
</deviceset>
</devicesets>
</library>
<library name="SparkFun-Connectors">
<symbols>
<symbol name="POWERJACK">
<wire x1="-10.16" y1="2.54" x2="-7.62" y2="5.08" width="0.1524" layer="94"/>
<wire x1="-7.62" y1="5.08" x2="-5.08" y2="2.54" width="0.1524" layer="94"/>
<wire x1="-5.08" y1="2.54" x2="-2.54" y2="2.54" width="0.1524" layer="94"/>
<wire x1="-2.54" y1="2.54" x2="0" y2="2.54" width="0.1524" layer="94"/>
<wire x1="-2.54" y1="2.54" x2="-2.54" y2="5.08" width="0.1524" layer="94"/>
<wire x1="-2.54" y1="5.08" x2="0" y2="5.08" width="0.1524" layer="94"/>
<text x="-10.16" y="10.16" size="1.778" layer="96">&gt;Value</text>
<text x="-10.16" y="0" size="1.778" layer="95">&gt;Name</text>
<rectangle x1="-10.16" y1="6.858" x2="0" y2="8.382" layer="94"/>
<pin name="GNDBREAK" x="2.54" y="5.08" visible="off" length="short" rot="R180"/>
<pin name="GND" x="2.54" y="2.54" visible="off" length="short" rot="R180"/>
<pin name="PWR" x="2.54" y="7.62" visible="off" length="short" rot="R180"/>
</symbol>
</symbols>
<devicesets>
<deviceset name="POWER_JACK" prefix="J">
<gates>
<gate name="G$1" symbol="POWERJACK" x="7.62" y="-2.54"/>
</gates>
<devices>
<device name="SMD" package="POWER_JACK_SMD">
<connects>
<connect gate="G$1" pin="GND" pad="P$4"/>
<connect gate="G$1" pin="GNDBREAK" pad="GND"/>
<connect gate="G$1" pin="PWR" pad="VIN0"/>
</connects>
<technologies>
<technology name="">
<attribute name="PROD_ID" value="CONN-08106"/>
<attribute name="VALUE" value="5.5x2.1mm Barrel" constant="no"/>
</technology>
</technologies>
</device>
<device name="SLT" package="POWER_JACK_SLOT">
<connects>
<connect gate="G$1" pin="GND" pad="GND@2"/>
<connect gate="G$1" pin="GNDBREAK" pad="GND@1"/>
<connect gate="G$1" pin="PWR" pad="PWR"/>
</connects>
<technologies>
<technology name="">
<attribute name="PROD_ID" value="PRT-00119" constant="no"/>
</technology>
</technologies>
</device>
<device name="PTH" package="POWER_JACK_PTH">
<connects>
<connect gate="G$1" pin="GND" pad="GND"/>
<connect gate="G$1" pin="GNDBREAK" pad="GNDBREAK"/>
<connect gate="G$1" pin="PWR" pad="PWR"/>
</connects>
<technologies>
<technology name="">
<attribute name="PROD_ID" value="PRT-00119" constant="no"/>
</technology>
</technologies>
</device>
<device name="COMBO" package="POWER_JACK_COMBO">
<connects>
<connect gate="G$1" pin="GND" pad="GND@1"/>
<connect gate="G$1" pin="GNDBREAK" pad="GND"/>
<connect gate="G$1" pin="PWR" pad="POWER"/>
</connects>
<technologies>
<technology name=""/>
</technologies>
</device>
<device name="PTH_LOCK" package="POWER_JACK_PTH_LOCK">
<connects>
<connect gate="G$1" pin="GND" pad="GND"/>
<connect gate="G$1" pin="GNDBREAK" pad="GNDBREAK"/>
<connect gate="G$1" pin="PWR" pad="PWR"/>
</connects>
<technologies>
<technology name="">
<attribute name="PROD_ID" value="PRT-00119" constant="no"/>
</technology>
</technologies>
</device>
<device name="1" package="POWER_JACK_SMD_OVERPASTE_REDBOARD_0603">
<connects>
<connect gate="G$1" pin="GND" pad="P$4"/>
<connect gate="G$1" pin="GNDBREAK" pad="GND"/>
<connect gate="G$1" pin="PWR" pad="VIN0"/>
</connects>
<technologies>
<technology name=""/>
</technologies>
</device>
<device name="TOE" package="POWER_JACK_SMD_OVERPASTE_TOE">
<connects>
<connect gate="G$1" pin="GND" pad="P$4"/>
<connect gate="G$1" pin="GNDBREAK" pad="GND"/>
<connect gate="G$1" pin="PWR" pad="VIN0"/>
</connects>
<technologies>
<technology name=""/>
</technologies>
</device>
<device name="PTH_BREAD" package="POWER_JACK_PTH_BREAD">
<connects>
<connect gate="G$1" pin="GND" pad="GND"/>
<connect gate="G$1" pin="GNDBREAK" pad="GNDBREAK"/>
<connect gate="G$1" pin="PWR" pad="PWR"/>
</connects>
<technologies>
<technology name="">
<attribute name="PROD_ID" value="PRT-10811" constant="no"/>
</technology>
</technologies>
</device>
</devices>
</deviceset>
</devicesets>
</library>
<library name="frames">
<symbols>
<symbol name="A4L-LOC">
<wire x1="256.54" y1="3.81" x2="256.54" y2="8.89" width="0.1016" layer="94"/>
<wire x1="256.54" y1="8.89" x2="256.54" y2="13.97" width="0.1016" layer="94"/>
<wire x1="256.54" y1="13.97" x2="256.54" y2="19.05" width="0.1016" layer="94"/>
<wire x1="256.54" y1="19.05" x2="256.54" y2="24.13" width="0.1016" layer="94"/>
<wire x1="161.29" y1="3.81" x2="161.29" y2="24.13" width="0.1016" layer="94"/>
<wire x1="161.29" y1="24.13" x2="215.265" y2="24.13" width="0.1016" layer="94"/>
<wire x1="215.265" y1="24.13" x2="256.54" y2="24.13" width="0.1016" layer="94"/>
<wire x1="246.38" y1="3.81" x2="246.38" y2="8.89" width="0.1016" layer="94"/>
<wire x1="246.38" y1="8.89" x2="256.54" y2="8.89" width="0.1016" layer="94"/>
<wire x1="246.38" y1="8.89" x2="215.265" y2="8.89" width="0.1016" layer="94"/>
<wire x1="215.265" y1="8.89" x2="215.265" y2="3.81" width="0.1016" layer="94"/>
<wire x1="215.265" y1="8.89" x2="215.265" y2="13.97" width="0.1016" layer="94"/>
<wire x1="215.265" y1="13.97" x2="256.54" y2="13.97" width="0.1016" layer="94"/>
<wire x1="215.265" y1="13.97" x2="215.265" y2="19.05" width="0.1016" layer="94"/>
<wire x1="215.265" y1="19.05" x2="256.54" y2="19.05" width="0.1016" layer="94"/>
<wire x1="215.265" y1="19.05" x2="215.265" y2="24.13" width="0.1016" layer="94"/>
<text x="217.17" y="15.24" size="2.54" layer="94" font="vector">&gt;DRAWING_NAME</text>
<text x="217.17" y="10.16" size="2.286" layer="94" font="vector">&gt;LAST_DATE_TIME</text>
<text x="230.505" y="5.08" size="2.54" layer="94" font="vector">&gt;SHEET</text>
<text x="216.916" y="4.953" size="2.54" layer="94" font="vector">Sheet:</text>
<frame x1="0" y1="0" x2="260.35" y2="179.07" columns="6" rows="4" layer="94"/>
</symbol>
</symbols>
<devicesets>
<deviceset name="A4L-LOC" prefix="FRAME" uservalue="yes">
<gates>
<gate name="G$1" symbol="A4L-LOC" x="0" y="0"/>
</gates>
<devices>
<device name="">
<technologies>
<technology name=""/>
</technologies>
</device>
</devices>
</deviceset>
</devicesets>
</library>
<library name="nxp">
<symbols>
<symbol name="LPC81XFN8">
<pin name="!RESET!/PIO0_5" x="-17.78" y="7.62" length="short"/>
<pin name="PIO0_4/WAKEUP" x="-17.78" y="2.54" length="short"/>
<pin name="SWCLK/PIO0_3" x="-17.78" y="-2.54" length="short"/>
<pin name="SWDIO/PIO0_2" x="-17.78" y="-7.62" length="short"/>
<pin name="PIO0_1/ACMP_I2/CLKIN" x="17.78" y="-10.16" length="short" rot="R180"/>
<pin name="VDD" x="17.78" y="-5.08" length="short" direction="pwr" rot="R180"/>
<pin name="VSS" x="17.78" y="0" length="short" direction="pwr" rot="R180"/>
<pin name="PIO0_0/ACMP_I1" x="17.78" y="5.08" length="short" rot="R180"/>
<wire x1="-15.24" y1="10.16" x2="15.24" y2="10.16" width="0.254" layer="94"/>
<wire x1="15.24" y1="10.16" x2="15.24" y2="-12.7" width="0.254" layer="94"/>
<wire x1="15.24" y1="-12.7" x2="-15.24" y2="-12.7" width="0.254" layer="94"/>
<wire x1="-15.24" y1="-12.7" x2="-15.24" y2="10.16" width="0.254" layer="94"/>
<text x="-15.24" y="11.43" size="1.778" layer="95">&gt;NAME</text>
<text x="0" y="-15.24" size="1.778" layer="96">&gt;VALUE</text>
</symbol>
</symbols>
<devicesets>
<deviceset name="LPC810M021" prefix="IC">
<gates>
<gate name="G$1" symbol="LPC81XFN8" x="0" y="0"/>
</gates>
<devices>
<device name="FN8" package="DIL08">
<connects>
<connect gate="G$1" pin="!RESET!/PIO0_5" pad="1"/>
<connect gate="G$1" pin="PIO0_0/ACMP_I1" pad="8"/>
<connect gate="G$1" pin="PIO0_1/ACMP_I2/CLKIN" pad="5"/>
<connect gate="G$1" pin="PIO0_4/WAKEUP" pad="2"/>
<connect gate="G$1" pin="SWCLK/PIO0_3" pad="3"/>
<connect gate="G$1" pin="SWDIO/PIO0_2" pad="4"/>
<connect gate="G$1" pin="VDD" pad="6"/>
<connect gate="G$1" pin="VSS" pad="7"/>
</connects>
<technologies>
<technology name=""/>
</technologies>
</device>
</devices>
</deviceset>
</devicesets>
</library>
</libraries>
<attributes>
</attributes>
<variantdefs>
</variantdefs>
<classes>
<class number="0" name="default" width="0" drill="0">
</class>
</classes>
<parts>
<part name="+3V1" library="supply1" deviceset="+3V3" device=""/>
<part name="GND1" library="supply1" deviceset="GND" device=""/>
<part name="R2" library="resistor" deviceset="R-EU_" device="0207/10" value="180"/>
<part name="LED1" library="led" deviceset="LED" device="3MM" value="SLI-343x8"/>
<part name="R1" library="resistor" deviceset="R-EU_" device="0207/10" value="10k"/>
<part name="JP1" library="jumper" deviceset="JP2E" device=""/>
<part name="+3V3" library="supply1" deviceset="+3V3" device=""/>
<part name="GND2" library="supply1" deviceset="GND" device=""/>
<part name="C1" library="cap" deviceset="C-JIS" device="050-024X044" value="0.1uF"/>
<part name="SV1" library="con-lstb" deviceset="MA03-1" device=""/>
<part name="GND3" library="supply1" deviceset="GND" device=""/>
<part name="+3V4" library="supply1" deviceset="+3V3" device=""/>
<part name="GND4" library="supply1" deviceset="GND" device=""/>
<part name="J1" library="SparkFun-Connectors" deviceset="POWER_JACK" device="PTH_BREAD"/>
<part name="FRAME1" library="frames" deviceset="A4L-LOC" device=""/>
<part name="IC1" library="nxp" deviceset="LPC810M021" device="FN8"/>
<part name="R3" library="resistor" deviceset="R-EU_" device="0207/10" value="180"/>
<part name="LED2" library="led" deviceset="LED" device="3MM" value="SLI-343x8"/>
<part name="GND6" library="supply1" deviceset="GND" device=""/>
<part name="GND7" library="supply1" deviceset="GND" device=""/>
</parts>
<sheets>
<sheet>
<plain>
<text x="231.14" y="132.08" size="1.778" layer="97">Rx</text>
<text x="231.14" y="129.54" size="1.778" layer="97">Tx</text>
<text x="231.14" y="127" size="1.778" layer="97">GND</text>
<text x="233.68" y="27.94" size="2.54" layer="94" font="vector">MPC Research Ltd.</text>
<text x="231.14" y="38.1" size="3.81" layer="94" font="vector">LPC810M021FN8</text>
<text x="283.21" y="44.45" size="1.778" layer="94" font="vector">Design:</text>
<text x="294.64" y="43.18" size="1.9304" layer="94" font="vector">Toshiaki Yoshida</text>
<text x="76.2" y="35.56" size="1.778" layer="94" font="vector">This work is licensed under the Creative Commons Attribution-ShareAlike 4.0 International License.</text>
<text x="76.2" y="30.48" size="1.778" layer="94" font="vector">To view a copy of this license, visit http://creativecommons.org/licenses/by-sa/4.0/.</text>
</plain>
<instances>
<instance part="+3V1" gate="G$1" x="220.98" y="116.84"/>
<instance part="GND1" gate="1" x="220.98" y="88.9"/>
<instance part="R2" gate="G$1" x="162.56" y="88.9" rot="R90"/>
<instance part="LED1" gate="G$1" x="162.56" y="78.74"/>
<instance part="R1" gate="G$1" x="228.6" y="93.98"/>
<instance part="JP1" gate="1" x="236.22" y="109.22"/>
<instance part="+3V3" gate="G$1" x="243.84" y="116.84"/>
<instance part="GND2" gate="1" x="231.14" y="99.06"/>
<instance part="C1" gate="G$1" x="220.98" y="104.14"/>
<instance part="SV1" gate="G$1" x="228.6" y="129.54" rot="R180"/>
<instance part="GND3" gate="1" x="218.44" y="121.92"/>
<instance part="+3V4" gate="G$1" x="157.48" y="152.4"/>
<instance part="GND4" gate="1" x="157.48" y="134.62"/>
<instance part="J1" gate="G$1" x="152.4" y="137.16" smashed="yes">
<attribute name="VALUE" x="157.48" y="142.24" size="1.778" layer="96"/>
<attribute name="NAME" x="142.24" y="137.16" size="1.778" layer="95"/>
</instance>
<instance part="FRAME1" gate="G$1" x="66.04" y="22.86"/>
<instance part="IC1" gate="G$1" x="193.04" y="104.14"/>
<instance part="R3" gate="G$1" x="152.4" y="88.9" rot="R90"/>
<instance part="LED2" gate="G$1" x="152.4" y="78.74"/>
<instance part="GND6" gate="1" x="162.56" y="68.58"/>
<instance part="GND7" gate="1" x="152.4" y="68.58"/>
</instances>
<busses>
</busses>
<nets>
<net name="+3V3" class="0">
<segment>
<pinref part="C1" gate="G$1" pin="1"/>
<pinref part="+3V1" gate="G$1" pin="+3V3"/>
<wire x1="220.98" y1="114.3" x2="220.98" y2="109.22" width="0.1524" layer="91"/>
<pinref part="IC1" gate="G$1" pin="VDD"/>
<wire x1="220.98" y1="109.22" x2="220.98" y2="106.68" width="0.1524" layer="91"/>
<wire x1="210.82" y1="99.06" x2="215.9" y2="99.06" width="0.1524" layer="91"/>
<wire x1="215.9" y1="99.06" x2="215.9" y2="109.22" width="0.1524" layer="91"/>
<wire x1="215.9" y1="109.22" x2="220.98" y2="109.22" width="0.1524" layer="91"/>
<junction x="220.98" y="109.22"/>
</segment>
<segment>
<pinref part="+3V4" gate="G$1" pin="+3V3"/>
<wire x1="154.94" y1="144.78" x2="157.48" y2="144.78" width="0.1524" layer="91"/>
<wire x1="157.48" y1="144.78" x2="157.48" y2="149.86" width="0.1524" layer="91"/>
<pinref part="J1" gate="G$1" pin="PWR"/>
</segment>
<segment>
<pinref part="JP1" gate="1" pin="3"/>
<wire x1="238.76" y1="106.68" x2="238.76" y2="104.14" width="0.1524" layer="91"/>
<pinref part="+3V3" gate="G$1" pin="+3V3"/>
<wire x1="238.76" y1="104.14" x2="243.84" y2="104.14" width="0.1524" layer="91"/>
<wire x1="243.84" y1="104.14" x2="243.84" y2="114.3" width="0.1524" layer="91"/>
</segment>
</net>
<net name="GND" class="0">
<segment>
<pinref part="GND1" gate="1" pin="GND"/>
<wire x1="220.98" y1="99.06" x2="220.98" y2="96.52" width="0.1524" layer="91"/>
<pinref part="C1" gate="G$1" pin="2"/>
<pinref part="IC1" gate="G$1" pin="VSS"/>
<wire x1="220.98" y1="96.52" x2="220.98" y2="91.44" width="0.1524" layer="91"/>
<wire x1="210.82" y1="104.14" x2="213.36" y2="104.14" width="0.1524" layer="91"/>
<wire x1="213.36" y1="104.14" x2="213.36" y2="96.52" width="0.1524" layer="91"/>
<wire x1="213.36" y1="96.52" x2="220.98" y2="96.52" width="0.1524" layer="91"/>
<junction x="220.98" y="96.52"/>
</segment>
<segment>
<pinref part="GND3" gate="1" pin="GND"/>
<wire x1="218.44" y1="124.46" x2="218.44" y2="127" width="0.1524" layer="91"/>
<pinref part="SV1" gate="G$1" pin="3"/>
<wire x1="218.44" y1="127" x2="220.98" y2="127" width="0.1524" layer="91"/>
</segment>
<segment>
<pinref part="GND4" gate="1" pin="GND"/>
<wire x1="154.94" y1="139.7" x2="157.48" y2="139.7" width="0.1524" layer="91"/>
<wire x1="157.48" y1="139.7" x2="157.48" y2="137.16" width="0.1524" layer="91"/>
<pinref part="J1" gate="G$1" pin="GND"/>
</segment>
<segment>
<pinref part="GND2" gate="1" pin="GND"/>
<wire x1="231.14" y1="101.6" x2="231.14" y2="104.14" width="0.1524" layer="91"/>
<pinref part="JP1" gate="1" pin="1"/>
<wire x1="231.14" y1="104.14" x2="233.68" y2="104.14" width="0.1524" layer="91"/>
<wire x1="233.68" y1="104.14" x2="233.68" y2="106.68" width="0.1524" layer="91"/>
</segment>
<segment>
<pinref part="LED1" gate="G$1" pin="C"/>
<pinref part="GND6" gate="1" pin="GND"/>
<wire x1="162.56" y1="73.66" x2="162.56" y2="71.12" width="0.1524" layer="91"/>
</segment>
<segment>
<pinref part="LED2" gate="G$1" pin="C"/>
<pinref part="GND7" gate="1" pin="GND"/>
<wire x1="152.4" y1="73.66" x2="152.4" y2="71.12" width="0.1524" layer="91"/>
</segment>
</net>
<net name="N$1" class="0">
<segment>
<pinref part="R2" gate="G$1" pin="1"/>
<pinref part="LED1" gate="G$1" pin="A"/>
<wire x1="162.56" y1="83.82" x2="162.56" y2="81.28" width="0.1524" layer="91"/>
</segment>
</net>
<net name="N$3" class="0">
<segment>
<pinref part="R1" gate="G$1" pin="1"/>
<wire x1="210.82" y1="93.98" x2="223.52" y2="93.98" width="0.1524" layer="91"/>
<pinref part="IC1" gate="G$1" pin="PIO0_1/ACMP_I2/CLKIN"/>
</segment>
</net>
<net name="N$4" class="0">
<segment>
<pinref part="R1" gate="G$1" pin="2"/>
<pinref part="JP1" gate="1" pin="2"/>
<wire x1="233.68" y1="93.98" x2="236.22" y2="93.98" width="0.1524" layer="91"/>
<wire x1="236.22" y1="93.98" x2="236.22" y2="106.68" width="0.1524" layer="91"/>
</segment>
</net>
<net name="N$5" class="0">
<segment>
<wire x1="210.82" y1="109.22" x2="213.36" y2="109.22" width="0.1524" layer="91"/>
<wire x1="213.36" y1="109.22" x2="213.36" y2="132.08" width="0.1524" layer="91"/>
<pinref part="SV1" gate="G$1" pin="1"/>
<wire x1="213.36" y1="132.08" x2="220.98" y2="132.08" width="0.1524" layer="91"/>
<pinref part="IC1" gate="G$1" pin="PIO0_0/ACMP_I1"/>
</segment>
</net>
<net name="N$6" class="0">
<segment>
<wire x1="175.26" y1="106.68" x2="170.18" y2="106.68" width="0.1524" layer="91"/>
<wire x1="170.18" y1="106.68" x2="170.18" y2="129.54" width="0.1524" layer="91"/>
<pinref part="SV1" gate="G$1" pin="2"/>
<wire x1="170.18" y1="129.54" x2="220.98" y2="129.54" width="0.1524" layer="91"/>
</segment>
</net>
<net name="N$7" class="0">
<segment>
<pinref part="R3" gate="G$1" pin="1"/>
<pinref part="LED2" gate="G$1" pin="A"/>
<wire x1="152.4" y1="83.82" x2="152.4" y2="81.28" width="0.1524" layer="91"/>
</segment>
</net>
<net name="N$2" class="0">
<segment>
<pinref part="IC1" gate="G$1" pin="SWDIO/PIO0_2"/>
<pinref part="R2" gate="G$1" pin="2"/>
<wire x1="175.26" y1="96.52" x2="162.56" y2="96.52" width="0.1524" layer="91"/>
<wire x1="162.56" y1="96.52" x2="162.56" y2="93.98" width="0.1524" layer="91"/>
</segment>
</net>
<net name="N$8" class="0">
<segment>
<pinref part="IC1" gate="G$1" pin="SWCLK/PIO0_3"/>
<pinref part="R3" gate="G$1" pin="2"/>
<wire x1="175.26" y1="101.6" x2="152.4" y2="101.6" width="0.1524" layer="91"/>
<wire x1="152.4" y1="101.6" x2="152.4" y2="93.98" width="0.1524" layer="91"/>
</segment>
</net>
</nets>
</sheet>
</sheets>
</schematic>
</drawing>
</eagle>
